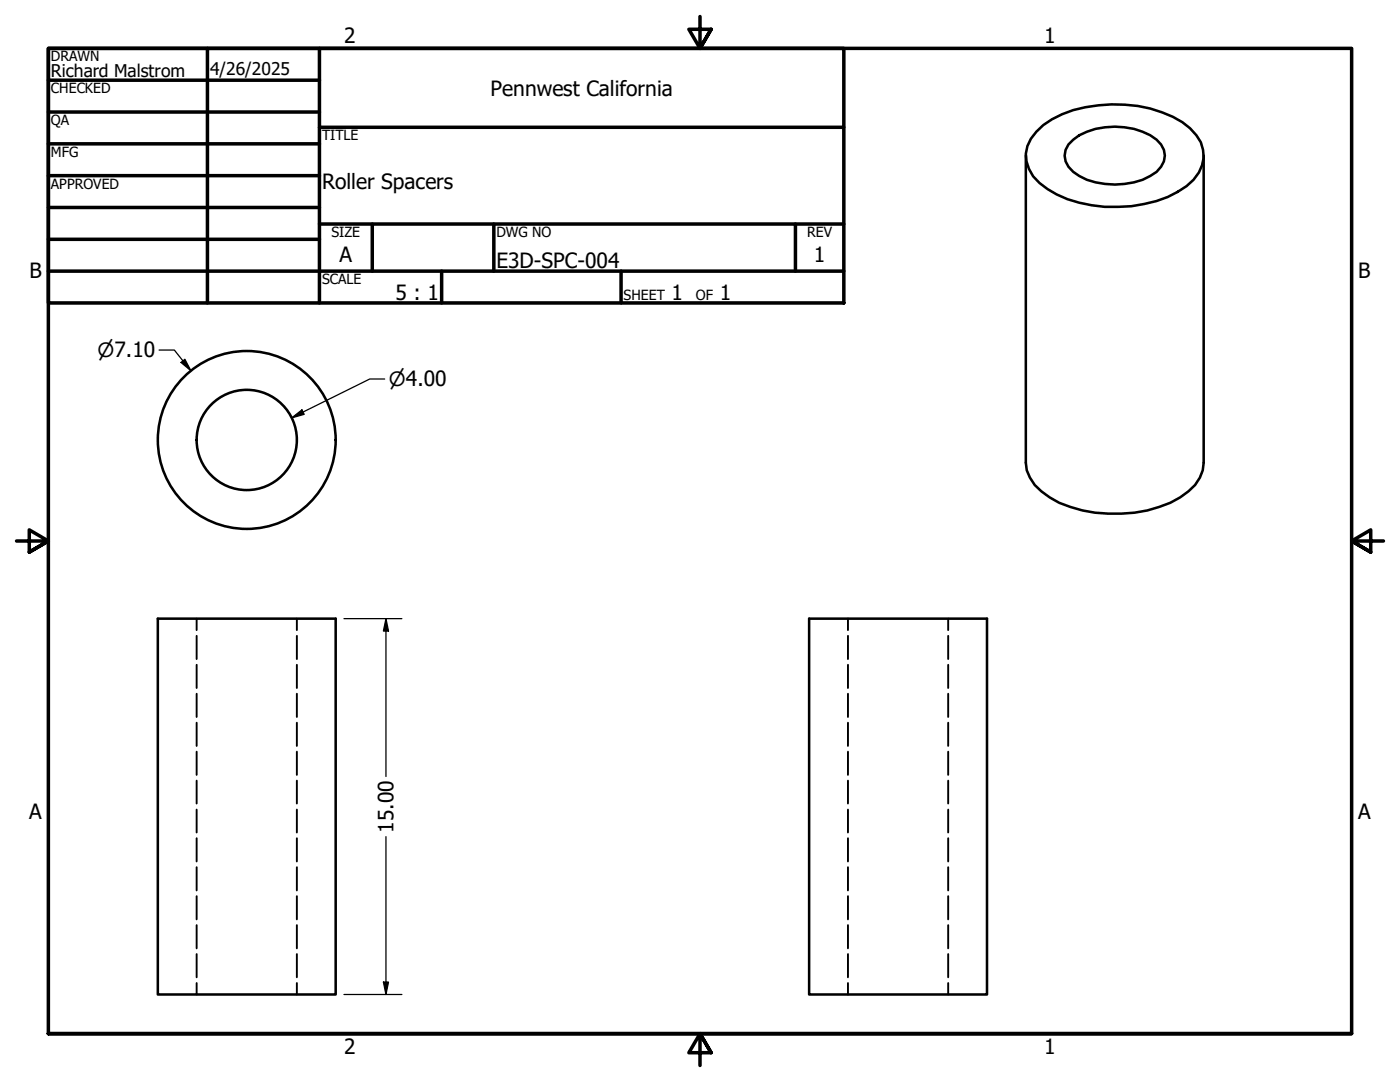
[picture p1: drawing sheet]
<svg xmlns="http://www.w3.org/2000/svg" width="279mm" height="216mm" viewBox="0 0 279 216" stroke-linecap="round" stroke-linejoin="round" font-family="sans-serif">
<!-- layer: Hidden (ANSI) -->
<g fill="none" stroke="#000" stroke-width=".38">
<path d="M39.2 123.4v2.3M39.2 126.9v4.6M39.2 132.7v4.6M39.2 138.4v4.7M59.2 123.4v2.3M59.2 126.9v4.6M59.2 132.7v4.6M59.2 138.4v4.7M169.2 123.4v2.3M169.2 126.9v4.6M169.2 132.7v4.6M169.2 138.4v4.7"/>
<path d="M189.2 123.4v2.3M189.2 126.9v4.6M189.2 132.7v4.6M189.2 138.4v4.7M39.2 144.2v4.6M39.2 150v4.6M39.2 155.8v4.5M59.2 144.2v4.6M59.2 150v4.6M59.2 155.8v4.5M169.2 144.2v4.6M169.2 150v4.6"/>
<path d="M169.2 155.8v4.5M189.2 144.2v4.6M189.2 150v4.6M189.2 155.8v4.5M39.2 161.5v4.6M39.2 167.3v4.6M39.2 173v4.7M39.2 178.8v4.7M59.2 161.5v4.6M59.2 167.3v4.6M59.2 173v4.7M59.2 178.8v4.7"/>
<path d="M169.2 161.5v4.6M169.2 167.3v4.6M169.2 173v4.7M169.2 178.8v4.7M189.2 161.5v4.6M189.2 167.3v4.6M189.2 173v4.7M189.2 178.8v4.7M39.2 184.6v4.6M39.2 190.4v4.6M39.2 196.2v2.2M59.2 184.6v4.6"/>
<path d="M59.2 190.4v4.6M59.2 196.2v2.2M169.2 184.6v4.6M169.2 190.4v4.6M169.2 196.2v2.2M189.2 184.6v4.6M189.2 190.4v4.6M189.2 196.2v2.2"/>
</g>
<!-- layer: Visible (ANSI) -->
<g fill="none" stroke="#000" stroke-width=".51">
<path d="M204.7 31.1v61.2a7.9 7.9 0 0 0 3.1 5.7 18 18 0 0 0 8.2 3.9 27.4 27.4 0 0 0 19.5-2.6 8.6 8.6 0 0 0 4.7-7v-61.2M206.8 26.3a17.1 17.1 0 0 1 9.8-4.9 26.8 26.8 0 0 1 19.4 3 9 9 0 0 1 4.1 5.5 7.3 7.3 0 0 1-3.3 7.2 23.3 23.3 0 0 1-13.7 4.2 24.6 24.6 0 0 1-14.1-3.6 8.2 8.2 0 0 1-4.3-7l.3-1.6 .7-1.4zM213.2 28.8a12.1 12.1 0 0 1 9.3-3.5 13.4 13.4 0 0 1 8.3 2.6 3.9 3.9 0 0 1 0 6.4 14.7 14.7 0 0 1-12.2 2.1 9.5 9.5 0 0 1-5.4-3.1 3.6 3.6 0 0 1 0-4.5zM31.5 123.4h35.5v75h-35.5zM161.5 123.4h35.5v75h-35.5z"/>
<circle cx="49.2" cy="87.8" r="17.8"/>
<circle cx="49.2" cy="87.8" r="10"/>
</g>
<!-- layer: Border (ANSI) -->
<g fill="none" stroke="#000" stroke-width=".7">
<path d="M9.7 9.7h158.7v50.8h-158.7zM9.7 16h54.1M41.4 9.7v50.8M63.8 9.7v50.8M139.7 3.3v6.4l-2.2-3.9h4.4l-2.2 3.9 2.2-3.9M9.7 22.4h54.1M9.7 28.7h54.1M9.7 35.1h54.1M63.8 25.4h104.6M9.7 41.4h54.1M9.7 47.8h54.1M9.7 54.1h158.7"/>
<path d="M63.8 44.7h104.6M74.3 44.7v9.4M88.1 54.1v6.4M98.6 44.7v9.4M124 54.1v6.4M158.7 44.7v9.4M3.3 107.9h6.4l-3.9-2.2v4.5l3.9-2.3-3.9 2.3M276.1 107.9h-6.4l3.9-2.2v4.5l-3.9-2.3 3.9 2.3M9.7 206.2v-196.5h260v196.5h-260h260M141.9 210.1l-2.2-3.9 2.2 3.9h-4.4l2.2-3.9v6.4"/>
</g>
<!-- layer: Dimension (ANSI) -->
<path d="M31.7 69.8h3.1l3.3 4.2M36.1 72.3l.8-.6 1.2 2.3zM76.8 75.6h-3l-15.6 7.8M58.2 83.4l2.1-1.6 .4 .9zM68.6 123.4h11.6M77 123.4l.5 2.5h-1zM77 123.4v31.5M77 166.9v31.5M68.6 198.4h11.6M76.5 196h1l-.5 2.4z" fill="none" stroke="#000" stroke-width=".25"/>
<path d="M36.1 72.3l.8-.6 1.2 2.3zM58.2 83.4l2.1-1.6 .4 .9zM77 123.4l.5 2.5h-1zM76.5 196h1l-.5 2.4z" fill="#000"/>
<g font-size="4.2">
<text x="68.7" y="8.6">2</text>
<text x="208.4" y="8.6">1</text>
<text x="97.9" y="19.1">Pennwest California</text>
<text x="64.3" y="37.7">Roller Spacers</text>
<text x="67.8" y="52.2">A</text>
<text x="99.1" y="53.5">E3D-SPC-004</text>
<text x="162.4" y="52.2">1</text>
<text x="5.9" y="55.5">B</text>
<text x="78.9" y="59.9">5 : 1</text>
<text x="134" y="59.9">1</text>
<text x="143.6" y="59.9">1</text>
<text x="271.1" y="55.5">B</text>
<text x="5.8" y="163.4">A</text>
<text x="78.5" y="166.2" transform="rotate(-90 78.5 166.2)">15.00</text>
<text x="271" y="163.4">A</text>
<text x="68.7" y="210.3">2</text>
<text x="208.4" y="210.3">1</text>
</g>
<g font-size="3.9">
<text x="19.4" y="71.3">⌀7.10</text>
<text x="77.6" y="77.1">⌀4.00</text>
</g>
<g font-size="3.5">
<text x="10.2" y="15.4">Richard Malstrom</text>
<text x="41.9" y="14.9">4/26/2025</text>
</g>
<g font-size="2.8">
<text x="10.2" y="12.2">DRAWN</text>
<text x="10.2" y="18.6">CHECKED</text>
<text x="10.2" y="25">QA</text>
<text x="64.3" y="27.9">TITLE</text>
<text x="10.2" y="31.3">MFG</text>
<text x="10.2" y="37.7">APPROVED</text>
<text x="66.2" y="47.3">SIZE</text>
<text x="99.1" y="47.3">DWG NO</text>
<text x="161.1" y="47.2">REV</text>
<text x="64.3" y="56.7">SCALE</text>
<text x="124.5" y="59.9">SHEET</text>
<text x="138.9" y="59.9">OF</text>
</g>
</svg>
